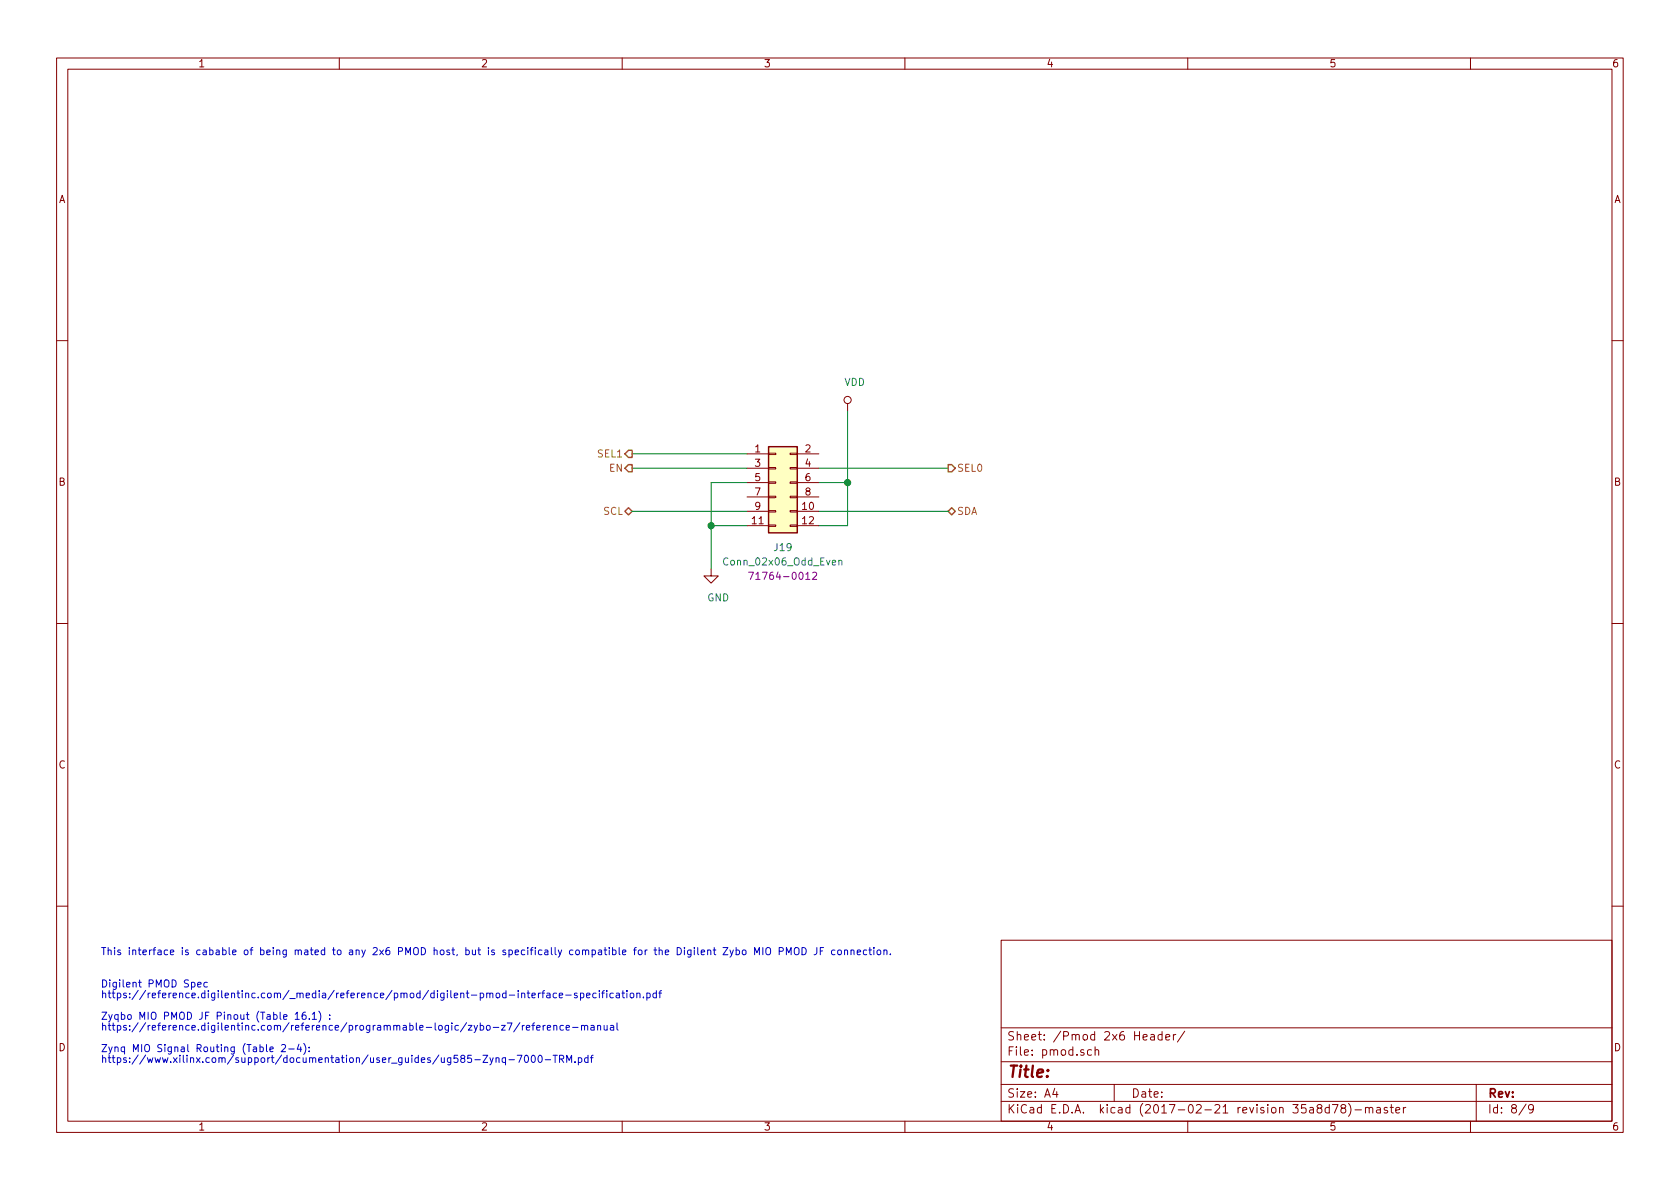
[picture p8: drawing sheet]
<svg xmlns="http://www.w3.org/2000/svg" width="297mm" height="210mm" viewBox="0 0 297 210" stroke-linecap="round" stroke-linejoin="round" font-family="sans-serif">
<g fill="none" stroke="#840000" stroke-width=".18">
<path d="M10 10.3h277v189.9h-277zM12 12.2h273v186.1h-273zM60 10.3v1.9M110 10.3v1.9M160 10.3v1.9M210 10.3v1.9M260 10.3v1.9M10 60.2h2M149.9 71.4v1.2M285 60.2h2M132.1 80.3h3.8M132.1 82.8h3.8"/>
<path d="M132.1 85.3h3.8M132.1 87.9h3.8M132.1 90.4h3.8M132.1 93h3.8M135.9 92.8h1.3v.3h-1.3zM135.9 90.3h1.3v.2h-1.3zM135.9 87.8h1.3v.2h-1.3zM135.9 85.2h1.3v.3h-1.3zM135.9 82.7h1.3v.2h-1.3zM135.9 80.1h1.3v.3h-1.3zM139.7 92.8h1.3v.3h-1.3zM139.7 90.3h1.3v.2h-1.3z"/>
<path d="M139.7 87.8h1.3v.2h-1.3zM139.7 85.2h1.3v.3h-1.3zM139.7 82.7h1.3v.2h-1.3zM139.7 80.1h1.3v.3h-1.3zM141 80.3h3.8M141 82.8h3.8M141 85.3h3.8M141 87.9h3.8M141 90.4h3.8M141 93h3.8M10 110.3h2M125.7 100.6v1.2h1.3l-1.3 1.3-1.2-1.3h1.2"/>
<path d="M285 110.3h2M10 160.2h2M177 166.3h108v32h-108zM285 160.2h2M60 198.3v1.9M110 198.3v1.9M160 198.3v1.9M177 194.8h108M177 191.8h108M177 187.8h108M177 181.8h108M186.5 192.5l-.4 1h1"/>
<path d="M186.8 193v1M193 185.7l-.4-.1-.3 .3v.6l.3 .1 .4-.1M193.6 185.7l.2-.1 .4 .1 .1 .9M193.6 185.1v1.5M197 191.8v3M203.5 183h.5l.1 .9M204.1 183.3l-.5 .1a.29 .29 0 0 0-.2 .2 .29 .29 0 0 0 .2 .3l.5-.1M205.5 183l-.4-.1-.4 .3 .1 .6 .3 .1 .4-.1M205.5 182.4v1.5M206.1 183.4l.7-.1v-.3l-.5-.1-.2 .2 .1 .7h.6M207.5 182.9v1M207.9 182.9l-.4 .3"/>
<path d="M209.5 182.3l-1.3 2M210 198.3v1.9M233.1 196l-.2-.3v-.2l.2-.2 .5 .1 .1 .2v.2l-.7 .2a.48 .48 0 0 0-.1 .7l.2 .1 .6-.1a.48 .48 0 0 0-.2-.7M235 195.9l-.4-.1-.3 .3 .1 .6 .2 .1 .4-.1M235 195.3v1.5M235.6 195.3h1l-.7 1.5M237.4 196l-.3-.3 .1-.2 .2-.2 .4 .1 .1 .2v.2l-.7 .2a.48 .48 0 0 0 0 .7l.2 .1 .5-.1a.48 .48 0 0 0-.1-.7h-.2M238.4 195.1a1.71 1.71 0 0 1 0 2.3M239.6 196.3h1.1M241.4 196l.1-.1a.37 .37 0 0 1 .6 .1v.8M241.4 195.8v1M242.1 196l.2-.2 .3 .1 .1 .9"/>
<path d="M243.4 195.9h.6l.1 .9M244.1 196.2l-.5 .1-.2 .2 .2 .3 .5-.1M245.3 195.9l-.4-.1-.2 .2 .1 .3 .5 .1v.3h-.6M245.8 195.8h.6M246 195.3v1.3l.4 .2M246.8 196.3l.7-.1-.1-.3-.4-.1-.2 .2 .1 .7h.5M248.1 195.8v1M248.6 195.8l-.5 .3M260 198.3v1.9M261 191.8v6.5M269.8 195.2l-1.2 2M271.1 196l-.3 .3-.4-.1-.1-.2v-.4l.1-.2 .4-.1 .2 .2a1.19 1.19 0 0 1-.2 1.2l-.4 .1"/>
<circle cx="149.9" cy="70.7" r=".63"/>
</g>
<g fill="none" stroke="#0000c2" stroke-width=".18">
<path d="M35 174.1l.6-.1-.1-.2-.4-.1-.1 .2v.6h.5M36.7 173.8l-.4-.1-.3 .2 .2 .6h.5M52.2 179.3l.4-.3v1.3M54 179l-.4 .1a.87 .87 0 0 0 0 1.2l.5-.2v-.5l-.5-.1-.2 .2M55.2 179.3l.4-.3v1.3M56.4 178.8a1.47 1.47 0 0 1 0 1.9M58.3 179.5v.1M94.1 176l.5-.1v-.2l-.4-.1-.1 .2v.6h.5M95.2 175.6v.8M95.6 175.6l-.4 .2M95.8 175.6h.5M96.3 175.2l-.3 .2v1"/>
<path d="M96.7 175.7h.5l.1 .7M97.3 175.9l-.5 .1-.2 .1 .1 .3h.6M98.4 175.7l-.4-.1-.2 .2 .1 .6h.5M98.9 176l.6-.1-.1-.2-.3-.1-.2 .2v.6h.5M100 176h1M102 175.7l-.3-.1-.2 .2 .1 .2 .4 .1v.3h-.5M102.6 175.7l.4-.1 .2 .2-.1 .6h-.5M102.6 175.6v1.3M103.7 176l.6-.1v-.2l-.4-.1-.2 .2 .1 .6h.5M105.4 175.7l-.3-.1-.3 .2 .1 .6h.5M106 175.2v.1M106 175.6v.8"/>
<path d="M106.4 175.6h.5M106.9 175.2l-.3 .2v1M107.3 175.2v.1M107.3 175.6v.8M108.4 175.7l-.3-.1-.3 .2 .1 .6h.5M109 175.7h.5v.7M109.5 175.9l-.4 .1-.2 .1 .2 .3h.4M110 175.6h.4M110.1 175.2v1.1l.3 .1M110.8 175.2v.1M110.8 175.6v.8M111.5 175.7l.1-.1 .4 .1 .1 .5-.2 .2h-.3l-.1-.1z"/>
<path d="M112.6 175.7l.2-.1 .3 .1 .1 .7M112.6 175.6v.8M113.8 176.3v.1M114.4 175.7l.3-.1 .3 .2-.1 .6h-.5M114.4 175.6v1.3M116.1 175.7l-.4-.1-.3 .2 .2 .6h.5M116.1 175.2v1.2M116.5 175.6h.5M117 175.2l-.3 .2v1M129.1 168l.3 .8M129.7 168l-.5 1.1-.1 .2M130.1 168h.4l.3 .2-.2 .6h-.5"/>
<path d="M130.1 167.6v1.2M131.3 168.1l.2-.1 .4 .1v.5l-.1 .2h-.3l-.2-.1zM133.4 168.8v-1.2l.4 .9 .5-.9v1.2M134.9 167.6v1.2M135.5 167.7a.45 .45 0 0 1 .7 0 .92 .92 0 0 1-.2 1.1h-.4a1.07 1.07 0 0 1-.1-1.1zM137.8 168.2h.6l.1-.2-.1-.3-.1-.1h-.5v1.2M139 168.8v-1.2l.5 .9 .4-.9v1.2M140.5 167.7a.45 .45 0 0 1 .7 0 .88 .88 0 0 1-.2 1.1h-.4a1.07 1.07 0 0 1-.1-1.1zM141.8 167.6a.64 .64 0 0 1 .7 .6 .64 .64 0 0 1-.7 .6zM144.4 167.6v.9a.39 .39 0 0 1-.5 .3M145 168.2h.4M145.6 167.6h-.6v1.2"/>
<path d="M147.6 168h-.3l-.3 .2 .1 .6h.5M148.2 168.1l.2-.1h.3l.1 .2-.1 .6h-.3l-.2-.1zM149.3 168.1l.2-.1h.3l.1 .8M149.3 168v.8M150.5 168.1l.1-.1h.4v.8M150.5 168v.8M151.6 168.4l.6-.1-.1-.3h-.4l-.1 .2v.6h.5M153.2 168h-.3l-.2 .2 .1 .6h.4M153.6 168h.5M153.8 167.6v1.1l.3 .1M154.5 167.6v.1M154.5 168v.8"/>
<path d="M155.1 168.1l.2-.1 .4 .1v.5l-.1 .2h-.3l-.2-.1zM156.3 168.1l.2-.1h.3v.8M156.3 168v.8M157.4 168.7v.1M47.7 185.5l.6-.1v-.2l-.4-.1-.2 .2 .1 .6h.5M49.8 184.8l.5-.1 .2 .4-.1 .2-.7 .7h.8M51.1 185.5h.9M52.2 180.3h.7M52.9 184.7l-.3 .8h.7M53.2 185.1v.9M53.7 184.5a1.4 1.4 0 0 1 0 2M54.7 185.8v.2"/>
<path d="M54.7 185.2v.1M54.7 180.1v.2M55.2 180.3h.8M58.3 180.1v.2M85.4 186.6h.8l-.8 1.3h.8M86.6 187l.3 .9M87.2 187l-.4 1.2-.2 .1M87.7 187.2l.2-.2 .3 .1v.8M87.7 187v.9M88.7 181.3h.6l-.6 .9h.6M89.4 187.1l-.4-.1-.2 .3 .1 .5h.5M89.4 187v1.3"/>
<path d="M89.7 180.9h.8l-.5 1.3M90 187.4h1M91.4 186.6h.9l-.6 1.3M91.9 180.8l-1.1 1.7M92.4 181.3v.9M92.7 181.3l-.3 .3M92.8 186.7l.2-.1a.67 .67 0 0 1 .5 .6 .67 .67 0 0 1-.5 .7l-.3-.5zM93.1 181.7l.6-.1-.1-.2-.3-.1-.2 .2v.6h.5M94 181.3h.5M94.1 186.7l.1-.1a.69 .69 0 0 1 .5 .6 .69 .69 0 0 1-.5 .7l-.2-.3-.1-.2zM94.5 180.9l-.3 .2v1.1M94.9 181.7l.6-.1-.1-.2-.3-.1-.2 .2v.6h.5"/>
<path d="M95.2 186.7l.2-.1a.67 .67 0 0 1 .5 .6 .67 .67 0 0 1-.5 .7l-.3-.5zM96 181.3v.9M96.4 181.3l-.4 .3M96.4 187.4h1M96.8 181.7l.6-.1-.1-.2-.3-.1-.2 .2v.6h.5M97.8 186.6h.7M97.9 181.5l.2-.2 .3 .1 .1 .8M97.9 181.3v.9M98.1 186.6v1.3M98.9 187.3l.7-.1v-.5l-.7-.1v1.3M99.2 187.3l.5 .6M99.6 181.4l-.4-.1-.2 .3 .1 .5h.5"/>
<path d="M100.1 181.7l.6-.1-.1-.2-.3-.1-.2 .2 .1 .6h.4M100.2 187.9v-1.3l.4 .9 .5-.9v1.3M101.2 181.7h1M101.7 187.8v.1M102.3 187.1l.3-.1 .3 .3-.2 .5h-.4M102.3 187v1.3M102.8 181.5l.2-.2 .3 .1 .1 .8M102.8 181.3v.9M103.4 181.5l.1-.2 .3 .1 .1 .8M104 187.1l-.4-.1-.2 .3 .1 .5h.5M104 186.6v1.3M104.4 187h.5"/>
<path d="M104.5 181.4h.5l.1 .8M104.9 186.6l-.3 .2v1.1M105.1 181.6l-.5 .1-.2 .2 .1 .2h.6M105.7 181.5l.1-.2 .3 .1 .1 .8M105.7 181.3v.9M106.8 181.3l.1 .8 .3 .1 .1-.2M107.3 181.3v.9M107.9 181.4h.5l.1 .8M108.5 181.6l-.4 .1-.2 .2v.2h.6M109.1 180.9v1.1l.2 .2"/>
</g>
<path d="M110.5 90.4l.6-.6 .7 .6-.7 .7zM110.5 80.3l.6-.7h.7v1.3h-.7zM111.1 82.2h.7v1.2h-.7l-.6-.6zM167.6 82.2h.7l.6 .6-.6 .6h-.7zM168.3 89.8l.6 .6-.6 .7-.7-.7z" fill="none" stroke="#848400" stroke-width=".25"/>
<path d="M135.9 79h5.1v15.2h-5.1z" fill="#ffffc2" stroke="#ffffc2" stroke-width=".18"/>
<path d="M135.9 79h5.1v15.2h-5.1z" fill="none" stroke="#840000" stroke-width=".25"/>
<path d="M148.3 99.2l.2-.1h.3v.8M148.3 99.1v.8" fill="none" stroke="#008484" stroke-width=".18"/>
<path d="M132.4 101.2h.8l-.5 1.3M143.7 101.3l.5-.1 .2 .3-.1 .2-.7 .8h.8" fill="none" stroke="#840084" stroke-width=".18"/>
<path d="M149.9 72.6v20.4h-5.1M111.8 90.4h20.3M111.8 80.3h20.3M111.8 82.8h20.3M125.7 93h6.4M132.1 85.3h-6.4v15.3M144.8 85.3h5.1M144.8 90.4h22.8M144.8 82.8h22.8" fill="none" stroke="#008400" stroke-width=".18"/>
<g fill="#008400" stroke="#008400" stroke-width=".25">
<circle cx="125.7" cy="93" r=".51"/>
<circle cx="149.9" cy="85.3" r=".51"/>
</g>
<text font-size="2.8" fill="#840000" x="178" y="190.5">Title:</text>
<g font-size="2.1" fill="#840000">
<text x="178" y="184">Sheet: /Pmod 2x6 Header/</text>
<text x="178" y="186.7">File: pmod.sch</text>
<text x="178" y="196.9">KiCad E.D.A. kicad (2017-02-21 revision 35a8d78)-master</text>
<text x="178" y="194.1">Size: A4</text>
<text x="200" y="194.1">Date:</text>
<text x="263" y="194.1">Rev:</text>
<text x="263" y="196.9">Id: 8/9</text>
</g>
<g font-size="1.8" fill="#840000">
<text x="35" y="11.9">1</text>
<text x="85" y="11.9">2</text>
<text x="135" y="11.9">3</text>
<text x="185" y="11.9">4</text>
<text x="235" y="11.9">5</text>
<text x="285" y="11.9">6</text>
<text x="10.4" y="35.9">A</text>
<text x="285.4" y="35.9">A</text>
<text x="133.5" y="80">1</text>
<text x="133.5" y="82.5">3</text>
<text x="142.4" y="80">2</text>
<text x="142.4" y="82.5">4</text>
<text x="10.4" y="85.9">B</text>
<text x="133.5" y="85.1">5</text>
<text x="133.5" y="87.6">7</text>
<text x="142.4" y="85.1">6</text>
<text x="142.4" y="87.6">8</text>
<text x="285.4" y="85.9">B</text>
<text x="133" y="92.7">11</text>
<text x="133.5" y="90.2">9</text>
<text x="141.9" y="90.2">10</text>
<text x="141.9" y="92.7">12</text>
<text x="10.4" y="135.9">C</text>
<text x="285.4" y="135.9">C</text>
<text x="10.4" y="185.9">D</text>
<text x="285.4" y="185.9">D</text>
<text x="35" y="199.9">1</text>
<text x="85" y="199.9">2</text>
<text x="135" y="199.9">3</text>
<text x="185" y="199.9">4</text>
<text x="235" y="199.9">5</text>
<text x="285" y="199.9">6</text>
</g>
<g font-size="1.8" fill="#008484">
<text x="149.3" y="68.2">VDD</text>
<text x="128.4" y="100">Conn_02x06_Odd_Even</text>
<text x="137" y="97.5">J19</text>
<text x="125" y="106.3">GND</text>
</g>
<g font-size="1.8" fill="#848400">
<text x="105.8" y="80.9">SEL1</text>
<text x="107.8" y="83.4">EN</text>
<text x="169.2" y="83.4">SEL0</text>
<text x="106.7" y="91.1">SCL</text>
<text x="169.2" y="91.1">SDA</text>
</g>
<text font-size="1.8" fill="#840084" x="133.7" y="102.5">71764-0012</text>
<g font-size="1.8" fill="#0000c2">
<text x="17.8" y="168.9">This interface is cabable of being mated to any 2x6 PMOD host, but is specifically compatible for the Digilent Zybo MIO PMOD JF connection.</text>
<text x="17.8" y="174.6">Digilent PMOD Spec</text>
<text x="17.8" y="176.5">https://reference.digilentinc.com/_media/reference/pmod/digilent-pmod-interface-specification.pdf</text>
<text x="17.8" y="180.3">Zyqbo MIO PMOD JF Pinout (Table 16.1) :</text>
<text x="17.8" y="182.2">https://reference.digilentinc.com/reference/programmable-logic/zybo-z7/reference-manual</text>
<text x="17.8" y="186">Zynq MIO Signal Routing (Table 2-4):</text>
<text x="17.8" y="188">https://www.xilinx.com/support/documentation/user_guides/ug585-Zynq-7000-TRM.pdf</text>
</g>
</svg>
